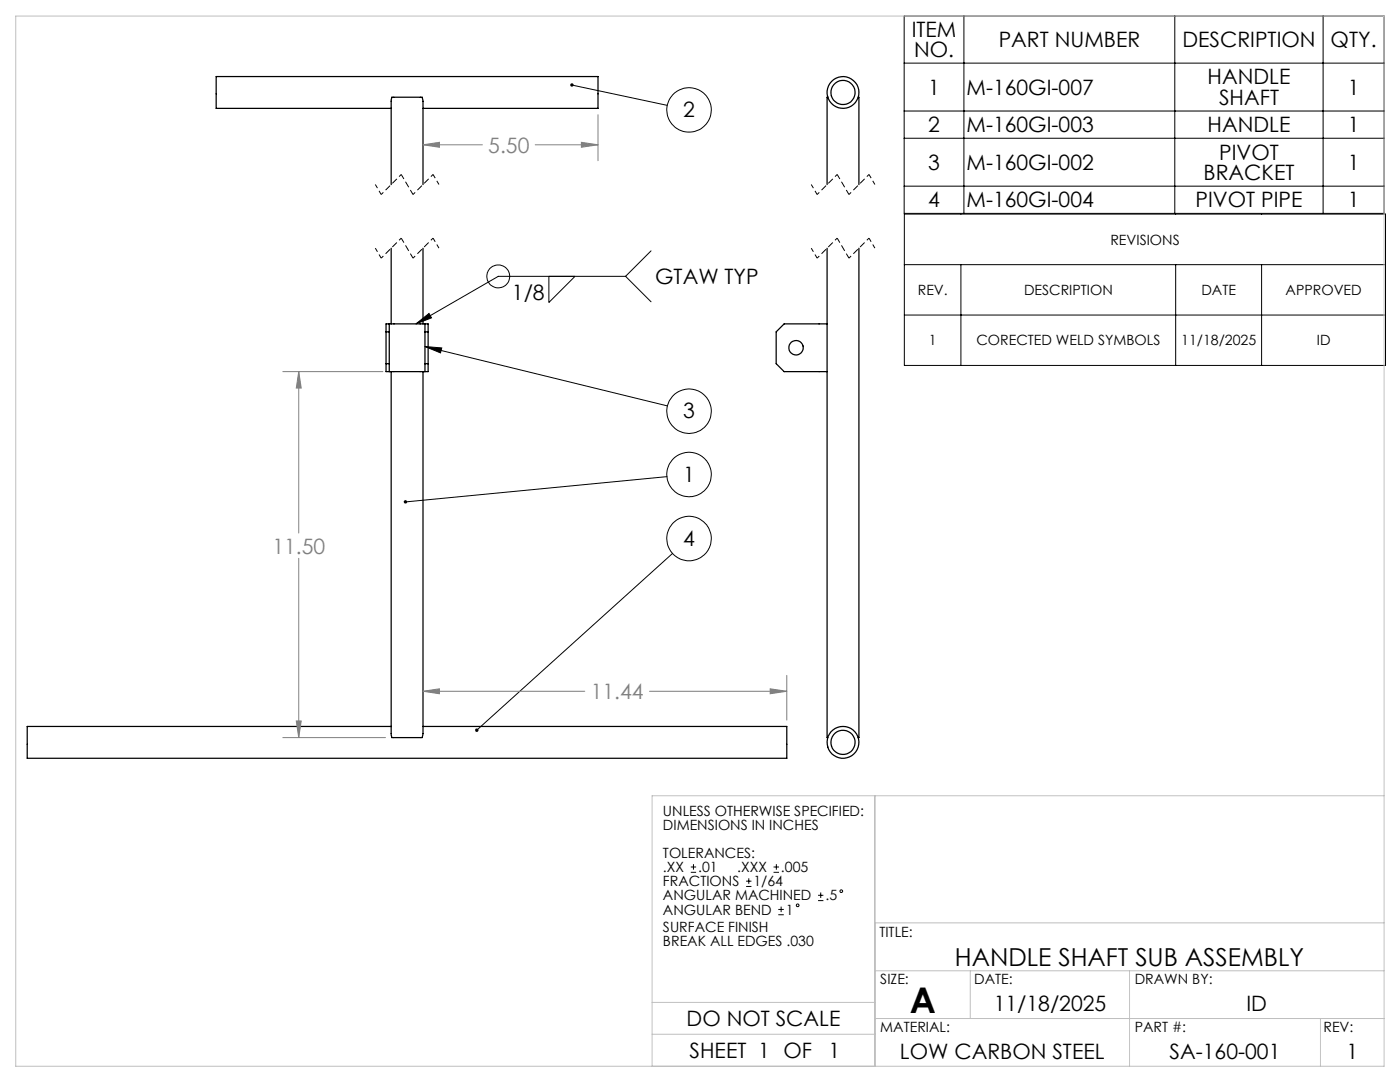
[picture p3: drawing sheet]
<svg xmlns="http://www.w3.org/2000/svg" width="279mm" height="216mm" viewBox="0 0 279 216" stroke-linecap="round" stroke-linejoin="round" font-family="sans-serif">
<g fill="none" stroke="#000" stroke-width=".25">
<path d="M165.2 19.4h-.1v17.4M171.3 19.4h.1v17.4M78.1 21.6h-35v-6.3h76.2v6.3h-34.9M78.1 36.8v-16.9l.1-.5h6l.2 .8v16.6M78.1 49.5v15.1M84.4 49.5v15.1M165.1 49.5v97.7h.1M171.4 49.5v97.7h-.1M77 66.2h.7M77 72.6h.7M77.7 74.2h7.1M77.7 64.6h7.1"/>
<path d="M77.7 64.6h-.7v9.6h.7M77.7 64.6v9.6M78.1 74.2v72.4l.1 .6h6l.2-.8v-72.2M84.8 64.6h.6v9.6h-.6M84.8 66.2h.6M84.8 64.6v9.6M84.8 72.6h.6M165.1 64.6h-8.6l-1.6 1.6v6.4l1.6 1.6h8.6M78.1 145h-72.7v6.3h151.6v-6.3h-72.6"/>
<circle cx="168.2" cy="18.4" r="2.41"/>
<circle cx="168.2" cy="18.5" r="3.2"/>
<circle cx="158.9" cy="69.4" r="1.44"/>
<circle cx="168.2" cy="148.1" r="2.41"/>
<circle cx="168.2" cy="148.1" r="3.2"/>
</g>
<g fill="none" stroke="#000" stroke-width=".2">
<path d="M114.1 17l19.1 4M180.4 3.2h95.8v39.4h-95.8zM180.4 12.6h95.8M192.4 3.2v39.4M234.5 3.2v39.4M264.1 3.2v39.4M180.4 22.2h95.8M180.4 27.6h95.8M180.4 37.1h95.8M109.5 55.1v5.3l5.3-5.3M124.8 55.1h-25.4l-16.4 9.5M124.8 55.1l5.1 5.1"/>
<path d="M129.9 50.1l-5.1 5M180.5 42.7h96v30.2h-96zM180.5 52.8h96M191.8 52.8v20.1M234.6 52.8v20.1M251.8 52.8v20.1M83 64.6l2.6-2.1 .5 .9zM84.8 69.1l3.4 .3-.3 1zM84.8 69.1l48.4 11.9M180.5 62.9h96M133.1 95.1l-52.2 5.1M134.2 110.4l-39.1 35.3"/>
<path d="M137.9 174.1h1M137.9 173h1M138.4 172.4v1.1M148.9 176.9h1.1M148.9 175.8h1.1M149.4 175.3v1.1M154.4 174.1h1.1M154.4 173h1.1M154.9 172.4v1.1M163.3 179.7h1M163.3 178.6h1M163.8 178.1v1.1"/>
<path d="M155.3 182.5h1.1M155.3 181.5h1.1M155.9 180.9v1.1"/>
<circle cx="137.5" cy="21.9" r="4.4"/>
<circle cx="99.5" cy="55.1" r="2.29"/>
<circle cx="137.5" cy="82.1" r="4.4"/>
<circle cx="137.5" cy="94.7" r="4.4"/>
<circle cx="137.5" cy="107.5" r="4.4"/>
<circle cx="167.9" cy="177.8" r=".27"/>
<circle cx="159.2" cy="180.6" r=".27"/>
</g>
<g fill="none" stroke="#808080" stroke-width=".2">
<path d="M84.4 28.9l3.3-.5v1zM84.4 28.9h11.9M106.8 28.9h12.5M116 28.4l3.3 .5-3.3 .5zM119.3 22.9v9.2M56.4 74.2h20M59.6 74.2l.5 3.2h-1zM59.6 74.2v32.2M59.6 111.4v35.8M84.4 137.9l3.3-.5v1zM84.4 137.9h32.3M129.6 137.9h27.4"/>
<path d="M153.7 137.4l3.3 .5-3.3 .5zM157 134.8v8.9M56.4 147.2h20.5M59.1 143.9h1l-.5 3.3z"/>
</g>
<path d="M76.1 38.8l-1.2-2M87.6 36.8l-1.2-2M163.1 38.8l-1.2-2M174.6 36.8l-1.2-2M76.1 51.5l-1.2-2M87.6 49.5l-1.2-2M163.1 51.5l-1.2-2M174.6 49.5l-1.2-2" fill="none" stroke="#000" stroke-width=".2" stroke-dasharray="1.3 .6" stroke-dashoffset=".4" stroke-linecap="butt"/>
<path d="M80.1 34.8l-4 4M86.4 34.8l-4 4M167.1 34.8l-4 4M173.4 34.8l-4 4M80.1 47.5l-4 4M86.4 47.5l-4 4M167.1 47.5l-4 4M173.4 47.5l-4 4" fill="none" stroke="#000" stroke-width=".2" stroke-dasharray="1.3 .6" stroke-dashoffset=".7" stroke-linecap="butt"/>
<path d="M82.4 38.8l-2.3-4M169.4 38.8l-2.3-4M82.4 51.5l-2.3-4M169.4 51.5l-2.3-4" fill="none" stroke="#000" stroke-width=".2" stroke-dasharray="1.3 .6" stroke-dashoffset=".2" stroke-linecap="butt"/>
<path d="M3.1 3.2h273.1v209.6h-273.1zM174.6 158.8v54M276.2 158.8h-146.1v54M174.6 193.7h101.6M174.6 184.2h101.6M193.6 193.7v9.5M225.4 193.7v19.1M130.1 200h44.5M130.1 206.4h44.5M174.6 203.2h101.6M263.5 203.2v9.6" fill="none" stroke="#c0c0c0" stroke-width=".2"/>
<path d="M113.9 16.7l-.1 .2 .3 .1-.3-.1a.34 .34 0 0 0 .4 .4 .34 .34 0 0 0 .2-.6 .34 .34 0 0 0-.5 0zM80.6 99.9v.3h.3h-.3a.34 .34 0 0 0 .4 .3 .34 .34 0 0 0 .2-.6 .34 .34 0 0 0-.6 0zM94.9 145.5v.4l.2-.2-.2 .2a.35 .35 0 0 0 .5 0 .35 .35 0 0 0 0-.5 .35 .35 0 0 0-.5 .1zM84.8 69.1l3.4 .3-.3 1zM83 64.6l2.6-2.1 .5 .9z" fill="#000"/>
<path d="M59.6 74.2l.5 3.2h-1zM59.1 143.9h1l-.5 3.3zM84.4 28.9l3.3-.5v1zM116 28.4l3.3 .5-3.3 .5zM84.4 137.9l3.3-.5v1zM153.7 137.4l3.3 .5-3.3 .5z" fill="#808080"/>
<text font-size="7.1" x="181.6" y="202">A</text>
<text font-size="4.9" x="190.6" y="192.8">HANDLE SHAFT SUB ASSEMBLY</text>
<g font-size="4.2">
<text x="182" y="7.4">ITEM</text>
<text x="182.4" y="11.5">NO.</text>
<text x="199.3" y="9.4">PART NUMBER</text>
<text x="236" y="9.4">DESCRIPTION</text>
<text x="265.6" y="9.4">QTY.</text>
<text x="241" y="16.8">HANDLE</text>
<text x="136.4" y="23.4">2</text>
<text x="185.3" y="18.9">1</text>
<text x="192.9" y="18.9">M-160GI-007</text>
<text x="243.3" y="20.9">SHAFT</text>
<text x="269" y="18.9">1</text>
<text x="185.3" y="26.4">2</text>
<text x="192.9" y="26.4">M-160GI-003</text>
<text x="241" y="26.4">HANDLE</text>
<text x="269" y="26.4">1</text>
<text x="185.3" y="33.9">3</text>
<text x="192.9" y="33.9">M-160GI-002</text>
<text x="240.2" y="35.9">BRACKET</text>
<text x="243.3" y="31.8">PIVOT</text>
<text x="269" y="33.9">1</text>
<text x="185.3" y="41.4">4</text>
<text x="192.9" y="41.4">M-160GI-004</text>
<text x="238.6" y="41.4">PIVOT PIPE</text>
<text x="269" y="41.4">1</text>
<text x="102.2" y="59.9">1/8</text>
<text x="130.8" y="56.7">GTAW TYP</text>
<text x="136.4" y="83.5">3</text>
<text x="136.4" y="96.1">1</text>
<text x="136.4" y="108.9">4</text>
<text x="198.3" y="201.7">11/18/2025</text>
<text x="248.8" y="201.7">ID</text>
<text x="137" y="204.7">DO NOT SCALE</text>
<text x="137.6" y="211.1">SHEET 1 OF</text>
<text x="165.4" y="211.1">1</text>
<text x="179.6" y="211.2">LOW CARBON STEEL</text>
<text x="233.4" y="211.2">SA-160-001</text>
<text x="268.7" y="211.2">1</text>
</g>
<g font-size="4.2" fill="#808080">
<text x="97.5" y="30.5">5.50</text>
<text x="54.4" y="110.5">11.50</text>
<text x="117.9" y="139.5">11.44</text>
</g>
<g font-size="2.8">
<text x="221.6" y="48.8">REVISIONS</text>
<text x="183.2" y="58.9">REV.</text>
<text x="204.4" y="58.9">DESCRIPTION</text>
<text x="239.8" y="58.9">DATE</text>
<text x="256.6" y="58.9">APPROVED</text>
<text x="185.4" y="68.9">1</text>
<text x="194.9" y="68.9">CORECTED WELD SYMBOLS</text>
<text x="235.7" y="68.9">11/18/2025</text>
<text x="262.8" y="68.9">ID</text>
<text x="132.3" y="162.7">UNLESS OTHERWISE SPECIFIED:</text>
<text x="132.3" y="165.6">DIMENSIONS IN INCHES</text>
<text x="132.3" y="171.2">TOLERANCES:</text>
<text x="132.3" y="174">.XX</text>
<text x="132.3" y="176.9">FRACTIONS</text>
<text x="132.3" y="179.7">ANGULAR MACHINED</text>
<text x="139.3" y="174">.01</text>
<text x="147.1" y="174">.XXX</text>
<text x="150.4" y="176.9">1/64</text>
<text x="155.9" y="174">.005</text>
<text x="164.7" y="179.7">.5</text>
<text x="132.3" y="182.5">ANGULAR BEND</text>
<text x="132.3" y="186">SURFACE FINISH</text>
<text x="156.8" y="182.5">1</text>
<text x="132.3" y="188.8">BREAK ALL EDGES .030</text>
<text x="175.5" y="186.9">TITLE:</text>
<text x="175.7" y="196.4">SIZE:</text>
<text x="194.4" y="196.4">DATE:</text>
<text x="226.5" y="196.4">DRAWN BY:</text>
<text x="175.7" y="206">MATERIAL:</text>
<text x="226.5" y="206">PART #:</text>
<text x="264.1" y="206">REV:</text>
</g>
</svg>
